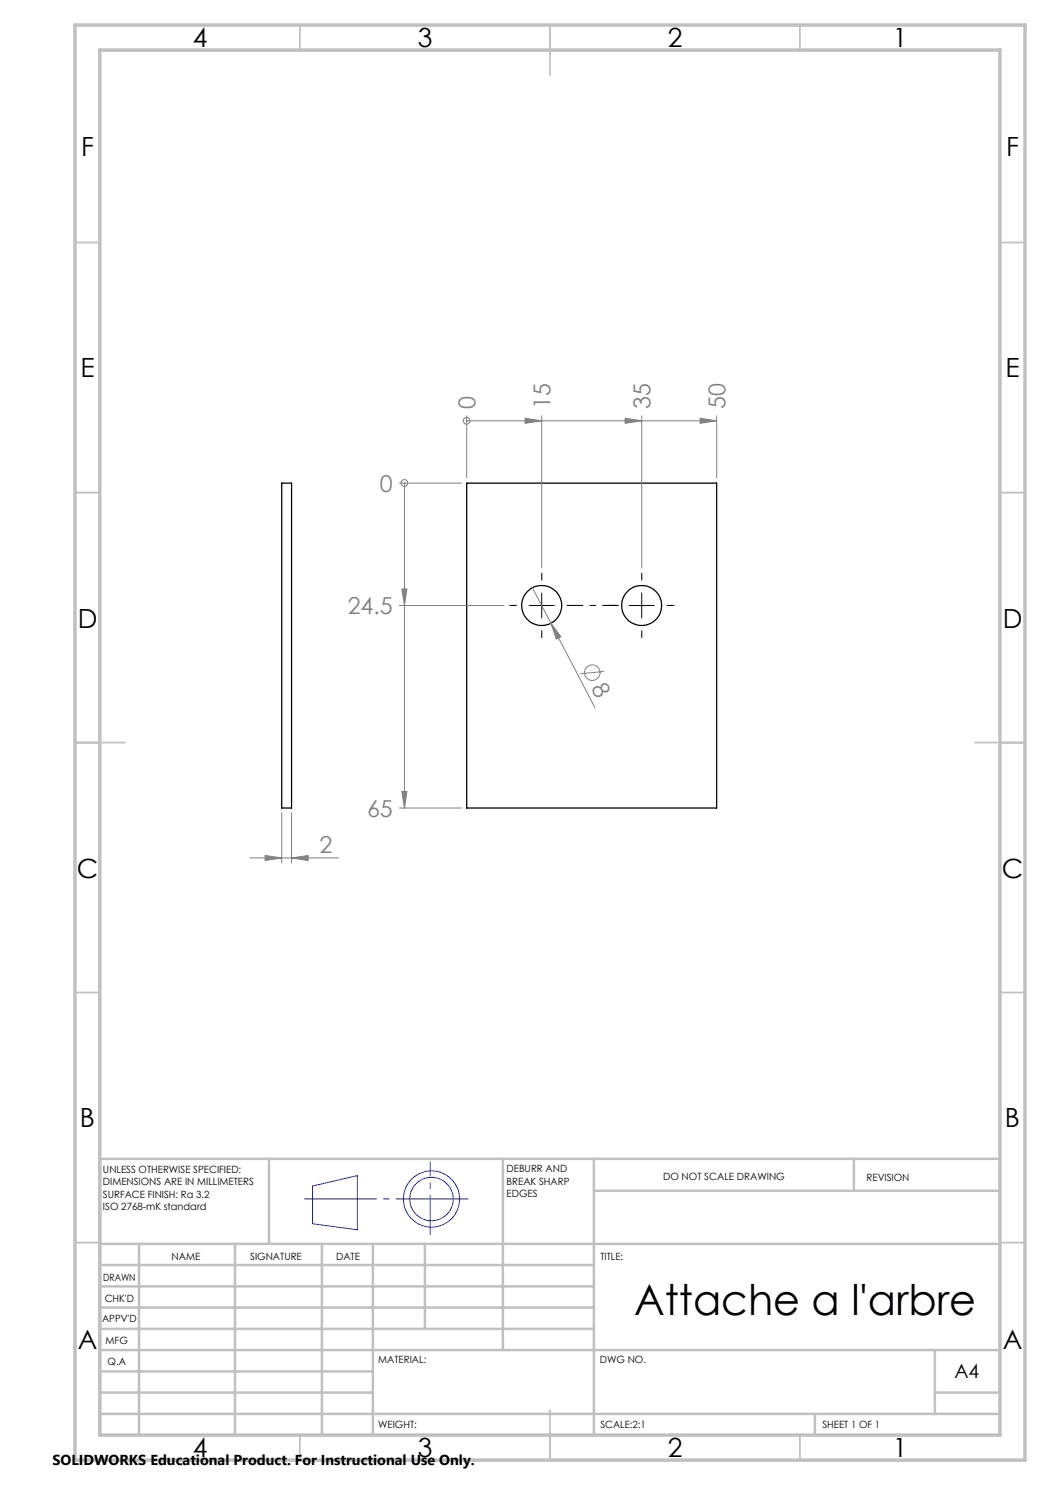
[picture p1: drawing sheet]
<svg xmlns="http://www.w3.org/2000/svg" width="210mm" height="297mm" viewBox="0 0 210 297" stroke-linecap="round" stroke-linejoin="round" font-family="sans-serif">
<g fill="none" stroke="#000" stroke-width=".25">
<path d="M56.3 96.6h2v65h-2zM93.3 96.6h50v65h-50z"/>
<circle cx="108.3" cy="121.1" r="4"/>
<circle cx="128.3" cy="121.1" r="4"/>
</g>
<g fill="none" stroke="#808080" stroke-width=".2">
<path d="M79.9 96.6h12.4M80.9 96.6h.1M80.9 96.6v65M93.3 84.2h.1M93.3 83.1v12.5M93.3 84.2h50M105 83.6l3.3 .6-3.3 .5zM108.3 83.1v30.5M125 83.6l3.3 .6-3.3 .5zM128.3 83.1v30.5M140 83.6l3.3 .6-3.3 .5zM143.3 83.1v12.5"/>
<path d="M80.4 117.8h1l-.5 3.3zM106.5 117.5l12.5 24M79.9 121.1h20.9M110.2 124.6l2 2.7-.9 .5zM120.8 134.3l-4.7 .5M80.4 158.3h1l-.5 3.3zM50 171.6h17.7M53 171.1l3.3 .5-3.3 .5zM56.3 162.6v10M58.3 171.6l3.3-.5v1zM58.3 162.6v10M79.9 161.6h12.4"/>
<circle cx="80.9" cy="96.6" r=".68"/>
<circle cx="93.3" cy="84.2" r=".68"/>
<circle cx="118.5" cy="134.5" r="1.56"/>
</g>
<g fill="none" stroke="#00f" stroke-width=".2">
<path d="M62.5 237.2l9-2.1v10.9l-9-1.2z"/>
<circle cx="86.3" cy="239.8" r="4.3"/>
<circle cx="86.3" cy="239.8" r="5.6"/>
</g>
<path d="M108.4 116.1v-1.5M128.4 116.1v-1.5M103.4 121.1h-1.5M108.4 126.1v1.5M123.4 121.1h-1.5M128.4 126.1v1.5M133.4 121.1h1.5" fill="none" stroke="#000" stroke-width=".2" stroke-dasharray="15.2 1.3 1.3 1.3" stroke-linecap="butt"/>
<path d="M113.4 121.1h10.3" fill="none" stroke="#000" stroke-width=".2" stroke-dasharray="15.2 1.3 1.3 1.3" stroke-dashoffset="11.9" stroke-linecap="butt"/>
<path d="M93.7 239.8h-32.9" fill="none" stroke="#00f" stroke-width=".2" stroke-dasharray="15.2 1.3 1.3 1.3" stroke-dashoffset=".7" stroke-linecap="butt"/>
<path d="M86 247v-14.7" fill="none" stroke="#00f" stroke-width=".2" stroke-dasharray="15.2 1.3 1.3 1.3" stroke-dashoffset="7.3" stroke-linecap="butt"/>
<path d="M108.3 118.6v5M128.3 118.6v5M105.8 121.1h5M125.8 121.1h5" fill="none" stroke="#000" stroke-width=".2"/>
<g fill="none" stroke="#c0c0c0" stroke-width=".35">
<path d="M60 5v5M110 5v10M160 5v5M15 48.5h5M200 48.5h5M15 98.5h5M200 98.5h5M15 148.5h10M195 148.5h10M15 198.5h5M200 198.5h5M15 248.5h5"/>
<path d="M200 248.5h5M60 287v5M110 282v10M160 287v5"/>
</g>
<g fill="none" stroke="#c0c0c0" stroke-width=".5">
<path d="M53.8 231.8v17M100.6 231.8v38.2M118.8 231.8v55.2M118.8 238.2h81.2M170.8 231.8v6.4M200 231.8h-180v55.2M20 248.8h180M20 257.3h98.8M20 253h98.8M27.8 248.8v38.2M47 248.8v38.2M64.4 248.8v38.2"/>
<path d="M74.6 248.8v38.2M85 248.8v17M20 265.8h98.8M20 261.5h98.8M20 278.5h54.6M20 274.3h54.6M20 270h180M187 278.5h13M187 270v12.8M20 282.8h180M163 282.8v4.2"/>
</g>
<path d="M15 5h190v287h-190zM20 10h180v277h-180z" fill="none" stroke="#c0c0c0" stroke-width=".7"/>
<g fill="#808080">
<path d="M110.2 124.6l2 2.7-.9 .5z"/>
<path d="M58.3 171.6l3.3-.5v1zM53 171.1l3.3 .5-3.3 .5z"/>
<path d="M80.4 117.8h1l-.5 3.3zM80.4 158.3h1l-.5 3.3z"/>
<path d="M105 83.6l3.3 .6-3.3 .5zM125 83.6l3.3 .6-3.3 .5zM140 83.6l3.3 .6-3.3 .5z"/>
</g>
<text font-size="8.5" x="126.9" y="262.9">Attache a l'arbre</text>
<g font-size="5.3">
<text x="38.5" y="9.5">4</text>
<text x="83.5" y="9.5">3</text>
<text x="133.6" y="9.5">2</text>
<text x="178.6" y="9.5">1</text>
<text x="16.2" y="31.2">F</text>
<text x="201.2" y="31.2">F</text>
<text x="16.1" y="75.5">E</text>
<text x="201.1" y="75.5">E</text>
<text x="15.5" y="125.5">D</text>
<text x="200.5" y="125.5">D</text>
<text x="15.4" y="175.5">C</text>
<text x="200.4" y="175.5">C</text>
<text x="16" y="225.5">B</text>
<text x="201" y="225.5">B</text>
<text x="15.5" y="269.7">A</text>
<text x="200.5" y="269.7">A</text>
<text x="38.5" y="291.5">4</text>
<text x="83.5" y="291.5">3</text>
<text x="133.6" y="291.5">2</text>
<text x="178.6" y="291.5">1</text>
</g>
<g font-size="4.7" fill="#808080">
<text x="95.1" y="81.8" transform="rotate(-90 95.1 81.8)">0</text>
<text x="110.1" y="81.8" transform="rotate(-90 110.1 81.8)">15</text>
<text x="130.1" y="81.8" transform="rotate(-90 130.1 81.8)">35</text>
<text x="145.1" y="81.8" transform="rotate(-90 145.1 81.8)">50</text>
<text x="76" y="98.4">0</text>
<text x="69.5" y="122.8">24.5</text>
<text x="118.1" y="137.6" transform="rotate(62 118.1 137.6)">8</text>
<text x="73.4" y="163.4">65</text>
<text x="63.9" y="170.6">2</text>
</g>
<text font-size="3.9" x="190.9" y="275.5">A4</text>
<text font-size="2.9" x="10.5" y="292.9">SOLIDWORKS Educational Product. For Instructional Use Only.</text>
<g font-size="2">
<text x="20.6" y="234.6">UNLESS OTHERWISE SPECIFIED:</text>
<text x="20.6" y="237.1">DIMENSIONS ARE IN MILLIMETERS</text>
<text x="20.6" y="239.6">SURFACE FINISH: Ra 3.2</text>
<text x="101.3" y="234.5">DEBURR AND</text>
<text x="101.3" y="237">BREAK SHARP</text>
<text x="101.3" y="239.5">EDGES</text>
<text x="132.6" y="236">DO NOT SCALE DRAWING</text>
<text x="173.3" y="236.2">REVISION</text>
<text x="20.6" y="242.1">ISO 2768-mK standard</text>
<text x="34.3" y="252">NAME</text>
<text x="50" y="251.9">SIGNATURE</text>
<text x="67.2" y="251.9">DATE</text>
<text x="120.1" y="251.9">TITLE:</text>
<text x="20.6" y="256.1">DRAWN</text>
<text x="20.9" y="260.3">CHK'D</text>
<text x="20.4" y="264.4">APPV'D</text>
<text x="21.1" y="268.8">MFG</text>
<text x="21.5" y="273">Q.A</text>
<text x="75.6" y="272.5">MATERIAL:</text>
<text x="120" y="272.5">DWG NO.</text>
<text x="75.6" y="285.5">WEIGHT:</text>
<text x="120.1" y="285.6">SCALE:2:1</text>
<text x="164.5" y="285.6">SHEET 1 OF 1</text>
</g>
</svg>
